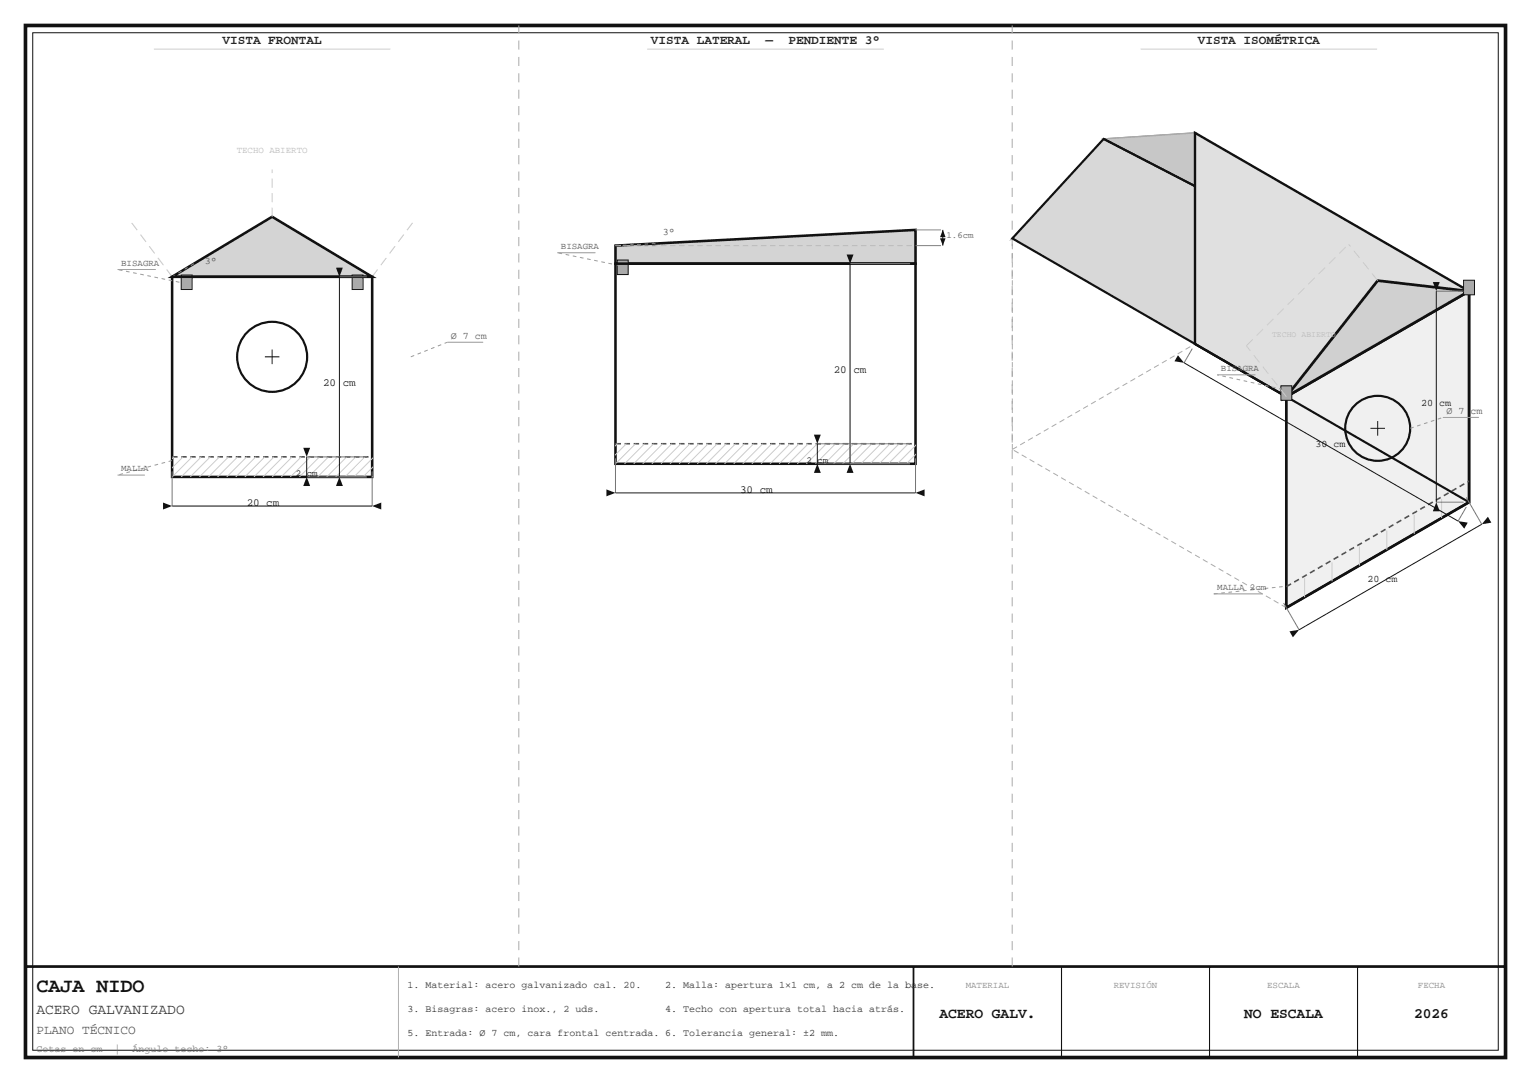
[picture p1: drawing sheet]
<svg xmlns="http://www.w3.org/2000/svg" width="297mm" height="210mm" viewBox="0 0 297 210" stroke-linecap="round" stroke-linejoin="round" font-family="sans-serif">
<path d="M4.9 4.9h287.2v200.2h-287.2z" fill="none" stroke="#111" stroke-width=".71" stroke-linecap="butt"/>
<path d="M6.3 6.3h284.4v197.3h-284.4z" fill="none" stroke="#111" stroke-width=".19"/>
<path d="M4.9 187.4h287.2" fill="none" stroke="#111" stroke-width=".53"/>
<path d="M177.2 187.4v17.7" fill="none" stroke="#111" stroke-width=".35"/>
<path d="M205.9 187.4v17.7M234.6 187.4v17.7M263.3 187.4v17.7" fill="none" stroke="#111" stroke-width=".21"/>
<path d="M77.3 187.4v17.7" fill="none" stroke="#aaa" stroke-width=".19"/>
<path d="M100.6 187.4v-182.5M196.4 187.4v-182.5" fill="none" stroke="#aaa" stroke-width=".19" stroke-dasharray="1.8 1.4" stroke-linecap="butt"/>
<path d="M29.9 9.5h45.8M125.6 9.5h45.8M221.3 9.5h45.8" fill="none" stroke="#ccc" stroke-width=".19"/>
<path d="M33.4 53.7l19.4-11.7 19.4 11.7z" fill="#d4d4d4" stroke="#111" stroke-width=".49"/>
<path d="M33.4 53.7h5.6M33.4 53.7l4.8-2.9" fill="none" stroke="#888" stroke-width=".19" stroke-dasharray=".7 .7" stroke-linecap="butt"/>
<g fill="#aaa" stroke="#111" stroke-width=".19">
<path d="M35.2 53.3h2.1v2.8h-2.1z" fill-rule="evenodd"/>
<path d="M68.3 53.3h2.1v2.8h-2.1z" fill-rule="evenodd"/>
</g>
<path d="M33.4 53.7l-8.5-11.3M52.8 42v-9.1M72.2 53.7l8.5-11.3" fill="none" stroke="#ccc" stroke-width=".21" stroke-dasharray="1.8 1.1" stroke-linecap="butt"/>
<path d="M33.4 53.7h38.8v38.8h-38.8z" fill="none" stroke="#111" stroke-width=".49"/>
<path d="M33.4 88.6h38.8" fill="none" stroke="#555" stroke-width=".32" stroke-dasharray="1.1 .7" stroke-linecap="butt"/>
<g fill="none" stroke="#ccc" stroke-width=".19">
<path d="M33.7 88.6l-.4 .4M35.5 88.6l-2.2 2.2M37.3 88.6l-3.9 3.9M39 88.6l-3.8 3.9M40.8 88.6l-3.9 3.9M42.6 88.6l-3.9 3.9M44.3 88.6l-3.9 3.9M46.1 88.6l-3.9 3.9M47.9 88.6l-3.9 3.9M49.6 88.6l-3.9 3.9M51.4 88.6l-3.9 3.9M53.1 88.6l-3.8 3.9"/>
<path d="M54.9 88.6l-3.9 3.9M56.7 88.6l-3.9 3.9M58.4 88.6l-3.8 3.9M60.2 88.6l-3.9 3.9M62 88.6l-3.9 3.9M63.7 88.6l-3.9 3.9M65.5 88.6l-3.9 3.9M67.3 88.6l-3.9 3.9M69 88.6l-3.9 3.9M70.8 88.6l-3.9 3.9M72.2 88.9l-3.5 3.6M72.2 90.7l-1.8 1.8"/>
<path d="M72.2 92.4v.1"/>
</g>
<circle cx="52.8" cy="69.2" r="6.8" fill="none" stroke="#111" stroke-width=".42"/>
<path d="M51.4 69.2h2.8M52.8 67.8v2.8M33.4 98.1h38.8" fill="none" stroke="#111" stroke-width=".19"/>
<path d="M34.8 54.7l-12-2.4M79.7 69.2l7-2.8M33.4 89.3l-10.6 2.8" fill="none" stroke="#999" stroke-width=".19" stroke-dasharray=".7 .7" stroke-linecap="butt"/>
<path d="M22.8 52.3h7.4M86.7 66.4h7M22.8 92.1h5.3" fill="none" stroke="#999" stroke-width=".19"/>
<path d="M33.4 91.4v6.7M72.2 91.4v6.7" fill="none" stroke="#777" stroke-width=".19"/>
<g fill="#111">
<path d="M31.6 97.5l1.8 .6-1.8 .7z"/>
<path d="M72.2 98.1l1.8-.6v1.3z"/>
</g>
<path d="M65.8 53.7h5.3M65.8 92.5h5.3" fill="none" stroke="#777" stroke-width=".19"/>
<path d="M65.8 53.7v38.8" fill="none" stroke="#111" stroke-width=".19"/>
<g fill="#111">
<path d="M65.8 92.5l.7 1.7h-1.3z"/>
<path d="M65.2 51.9h1.3l-.7 1.8z"/>
</g>
<path d="M59.5 92.5h11.6M59.5 88.6h11.6" fill="none" stroke="#777" stroke-width=".19"/>
<path d="M59.5 88.6v3.9" fill="none" stroke="#111" stroke-width=".19"/>
<g fill="#111">
<path d="M59.5 92.5l.7 1.7h-1.4z"/>
<path d="M58.8 86.8h1.4l-.7 1.8z"/>
</g>
<path d="M119.4 47.6l58.2-3v6.5h-58.2z" fill-rule="evenodd" fill="#d4d4d4" stroke="#111" stroke-width=".49"/>
<path d="M119.4 47.6h58.2" fill="none" stroke="#bbb" stroke-width=".19" stroke-dasharray="1.1 .7" stroke-linecap="butt"/>
<path d="M119.4 47.6h8.5M119.4 47.6l8.5-.4" fill="none" stroke="#888" stroke-width=".19" stroke-dasharray=".7 .7" stroke-linecap="butt"/>
<path d="M177.6 47.6h4.9M177.6 44.6h4.9" fill="none" stroke="#888" stroke-width=".19"/>
<path d="M182.9 44.6v3" fill="none" stroke="#111" stroke-width=".19"/>
<g fill="#111">
<path d="M182.4 46.2h1l-.5 1.4z"/>
<path d="M182.9 44.6l.5 1.4h-1z"/>
</g>
<path d="M119.7 50.4h2.2v2.8h-2.2z" fill-rule="evenodd" fill="#aaa" stroke="#111" stroke-width=".19"/>
<path d="M120.1 51.5l-12-2.5" fill="none" stroke="#999" stroke-width=".19" stroke-dasharray=".7 .7" stroke-linecap="butt"/>
<path d="M108.1 49h7.4" fill="none" stroke="#999" stroke-width=".19"/>
<path d="M119.4 51.1h58.2v38.8h-58.2z" fill="none" stroke="#111" stroke-width=".49"/>
<path d="M119.4 86h58.2" fill="none" stroke="#555" stroke-width=".32" stroke-dasharray="1.1 .7" stroke-linecap="butt"/>
<g fill="none" stroke="#ccc" stroke-width=".19">
<path d="M119.7 86l-.4 .4M121.5 86l-2.2 2.2M123.3 86l-3.9 3.9M125 86l-3.8 3.9M126.8 86l-3.9 3.9M128.6 86l-3.9 3.9M130.3 86l-3.8 3.9M132.1 86l-3.9 3.9M133.9 86l-3.9 3.9M135.6 86l-3.9 3.9M137.4 86l-3.9 3.9M139.2 86l-3.9 3.9"/>
<path d="M140.9 86l-3.9 3.9M142.7 86l-3.9 3.9M144.4 86l-3.8 3.9M146.2 86l-3.9 3.9M148 86l-3.9 3.9M149.7 86l-3.8 3.9M151.5 86l-3.9 3.9M153.3 86l-3.9 3.9M155 86l-3.9 3.9M156.8 86l-3.9 3.9M158.6 86l-3.9 3.9M160.3 86l-3.9 3.9"/>
<path d="M162.1 86l-3.9 3.9M163.8 86l-3.8 3.9M165.6 86l-3.9 3.9M167.4 86l-3.9 3.9M169.1 86l-3.8 3.9M170.9 86l-3.9 3.9M172.7 86l-3.9 3.9M174.4 86l-3.9 3.9M176.2 86l-3.9 3.9M177.7 86.3l-3.6 3.6M177.7 88.1l-1.9 1.8M177.7 89.9h-.1"/>
</g>
<path d="M119.4 88.9v6.7M177.6 88.9v6.7" fill="none" stroke="#777" stroke-width=".19"/>
<path d="M119.4 95.6h58.2" fill="none" stroke="#111" stroke-width=".19"/>
<g fill="#111">
<path d="M117.6 94.9l1.8 .7-1.8 .6z"/>
<path d="M177.6 95.6l1.8-.7v1.3z"/>
</g>
<path d="M164.9 51.1h11.6M164.9 89.9h11.6" fill="none" stroke="#777" stroke-width=".19"/>
<path d="M164.9 51.1v38.8" fill="none" stroke="#111" stroke-width=".19"/>
<g fill="#111">
<path d="M164.9 89.9l.7 1.8h-1.4z"/>
<path d="M164.2 49.4h1.4l-.7 1.7z"/>
</g>
<path d="M158.6 89.9h17.9M158.6 86h17.9" fill="none" stroke="#777" stroke-width=".19"/>
<path d="M158.6 86v3.9" fill="none" stroke="#111" stroke-width=".19"/>
<g fill="#111">
<path d="M158.6 89.9l.6 1.8h-1.3z"/>
<path d="M157.9 84.3h1.3l-.6 1.7z"/>
</g>
<path d="M196.4 87.1v-40.9M196.4 87.1l35.4-20.4M249.5 117.8l-53.1-30.7" fill="none" stroke="#aaa" stroke-width=".19" stroke-dasharray="1.1 .7" stroke-linecap="butt"/>
<path d="M214.1 26.9l17.7-1.1-35.4 20.4z" fill="#b8b8b8" stroke="#888" stroke-width=".25"/>
<path d="M214.1 26.9l17.7-1.1 53.2 30.7-17.7-2.1z" fill-rule="evenodd" fill="#c8c8c8" stroke="#aaa" stroke-width=".28"/>
<path d="M214.1 26.9l53.2 27.5-17.8 22.5-53.1-30.7z" fill-rule="evenodd" fill="#d8d8d8" stroke="#111" stroke-width=".42"/>
<path d="M214.1 26.9l53.2 27.5" fill="none" stroke="#111" stroke-width=".39"/>
<path d="M231.8 25.8l53.2 30.7v40.9l-53.2-30.7z" fill-rule="evenodd" fill="#e0e0e0" stroke="#111" stroke-width=".46"/>
<path d="M249.5 76.9l35.5-20.4v40.9l-35.5 20.4z" fill-rule="evenodd" fill="#f0f0f0" stroke="#111" stroke-width=".53"/>
<path d="M267.3 54.4l17.7 2.1-35.5 20.4z" fill="#d0d0d0" stroke="#111" stroke-width=".53"/>
<path d="M231.8 66.7l53.2 30.7-35.5 20.4" fill="none" stroke="#111" stroke-width=".42"/>
<g fill="#aaa" stroke="#111" stroke-width=".19">
<path d="M248.5 74.8h2.1v2.8h-2.1z" fill-rule="evenodd"/>
<path d="M283.9 54.3h2.1v2.9h-2.1z" fill-rule="evenodd"/>
</g>
<path d="M249.5 113.7l35.5-20.4" fill="none" stroke="#555" stroke-width=".32" stroke-dasharray="1.1 .7" stroke-linecap="butt"/>
<path d="M274.3 99.8v3.7M279.7 96.8v3.6M253.1 112.1v3.7M258.4 109v3.7M263.7 106v3.7M269 102.9v3.7" fill="none" stroke="#ccc" stroke-width=".19"/>
<circle cx="267.3" cy="83.1" r="6.3" fill="none" stroke="#111" stroke-width=".42"/>
<path d="M265.8 83.1h2.9M267.3 81.6v2.9M287.4 101.7l-35.4 20.4" fill="none" stroke="#111" stroke-width=".19"/>
<path d="M267.3 54.4l-5.7-7M241.8 67l19.8-19.6M249.5 76.9l-7.7-9.9" fill="none" stroke="#ccc" stroke-width=".19" stroke-dasharray="1.8 1.1" stroke-linecap="butt"/>
<path d="M284.5 96.5l2.9 5.2M249 116.9l3 5.2" fill="none" stroke="#777" stroke-width=".19"/>
<g fill="#111">
<path d="M250.1 122.4l1.9-.3-1.2 1.5z"/>
<path d="M288.6 100.2l.7 1.2-1.9 .3z"/>
</g>
<path d="M231.3 67.6l-1.6 2.8M284.5 98.3l-1.6 2.7" fill="none" stroke="#777" stroke-width=".19"/>
<path d="M229.7 70.4l53.2 30.6" fill="none" stroke="#111" stroke-width=".19"/>
<g fill="#111">
<path d="M282.9 101l1.8 .3-.6 1.2z"/>
<path d="M228.5 68.9l1.2 1.5-1.9-.3z"/>
</g>
<path d="M278.6 56.5h5.3M278.6 97.4h5.3" fill="none" stroke="#777" stroke-width=".19"/>
<path d="M278.6 56.5v40.9" fill="none" stroke="#111" stroke-width=".19"/>
<g fill="#111">
<path d="M278.6 97.4l.7 1.7h-1.3z"/>
<path d="M278 54.7h1.3l-.7 1.8z"/>
</g>
<path d="M248.8 75.5l-12.7-2.8M273.6 83.1l6.3-2.2M248.8 113.7l-13.4 1.5" fill="none" stroke="#999" stroke-width=".19" stroke-dasharray=".7 .7" stroke-linecap="butt"/>
<path d="M236.1 72.7h7.4M279.9 80.9h7M235.4 115.2h9.6" fill="none" stroke="#999" stroke-width=".19"/>
<text font-size="3.9" fill="#111" x="7.1" y="192.4">CAJA NIDO</text>
<text font-size="2.8" fill="#333" x="7.1" y="196.6">ACERO GALVANIZADO</text>
<g font-size="2.8" fill="#111">
<text x="182.3" y="197.3">ACERO GALV.</text>
<text x="241.4" y="197.3">NO ESCALA</text>
<text x="274.3" y="197.3">2026</text>
</g>
<g font-size="2.5" fill="#222">
<text x="43.2" y="8.5">VISTA FRONTAL</text>
<text x="126.3" y="8.5">VISTA LATERAL</text>
<text x="148.5" y="8.5">—</text>
<text x="152.9" y="8.5">PENDIENTE 3°</text>
<text x="232.4" y="8.5">VISTA ISOMÉTRICA</text>
</g>
<text font-size="2.5" fill="#555" x="7.1" y="200.5">PLANO TÉCNICO</text>
<g font-size="2.1" fill="#111">
<text x="62.7" y="74.8">20 cm</text>
<text x="161.7" y="72.3">20 cm</text>
<text x="143.6" y="95.6">30 cm</text>
<text x="47.9" y="98.1">20 cm</text>
</g>
<g font-size="1.9" fill="#555">
<text x="128.6" y="45.5">3°</text>
<text x="39.7" y="51.2">3°</text>
<text x="87.5" y="65.7">Ø 7 cm</text>
<text x="280.6" y="80.2">Ø 7 cm</text>
</g>
<g font-size="1.9" fill="#111">
<text x="275.7" y="78.7">20 cm</text>
<text x="255.2" y="86.8">30 cm</text>
<text x="265.3" y="112.8">20 cm</text>
</g>
<g font-size="1.9" fill="#333">
<text x="79.1" y="191.7">1. Material: acero galvanizado cal. 20.</text>
<text x="129" y="191.7">2. Malla: apertura 1×1 cm, a 2 cm de la base.</text>
<text x="79.1" y="196.2">3. Bisagras: acero inox., 2 uds.</text>
<text x="129" y="196.2">4. Techo con apertura total hacia atrás.</text>
<text x="79.1" y="200.8">5. Entrada: Ø 7 cm, cara frontal centrada. 6. Tolerancia general: ±2 mm.</text>
</g>
<g font-size="1.9" fill="#777">
<text x="7.1" y="204">Cotas en cm</text>
<text x="22.2" y="204">|</text>
<text x="25.7" y="204">Ángulo techo: 3°</text>
</g>
<text font-size="1.8" fill="#bbb" x="45.9" y="29.7">TECHO ABIERTO</text>
<g font-size="1.8" fill="#555">
<text x="183.6" y="46.1">1.6cm</text>
<text x="23.5" y="51.6">BISAGRA</text>
<text x="108.8" y="48.3">BISAGRA</text>
<text x="236.8" y="72">BISAGRA</text>
<text x="23.5" y="91.4">MALLA</text>
<text x="236.1" y="114.5">MALLA 2cm</text>
</g>
<g font-size="1.8" fill="#111">
<text x="156.4" y="89.8">2 cm</text>
<text x="57.4" y="92.3">2 cm</text>
</g>
<g font-size="1.8" fill="#888">
<text x="187.3" y="191.7">MATERIAL</text>
<text x="216" y="191.7">REVISIÓN</text>
<text x="245.8" y="191.7">ESCALA</text>
<text x="275.1" y="191.7">FECHA</text>
</g>
<text font-size="1.6" fill="#bbb" x="246.8" y="65.3">TECHO ABIERTO</text>
</svg>
